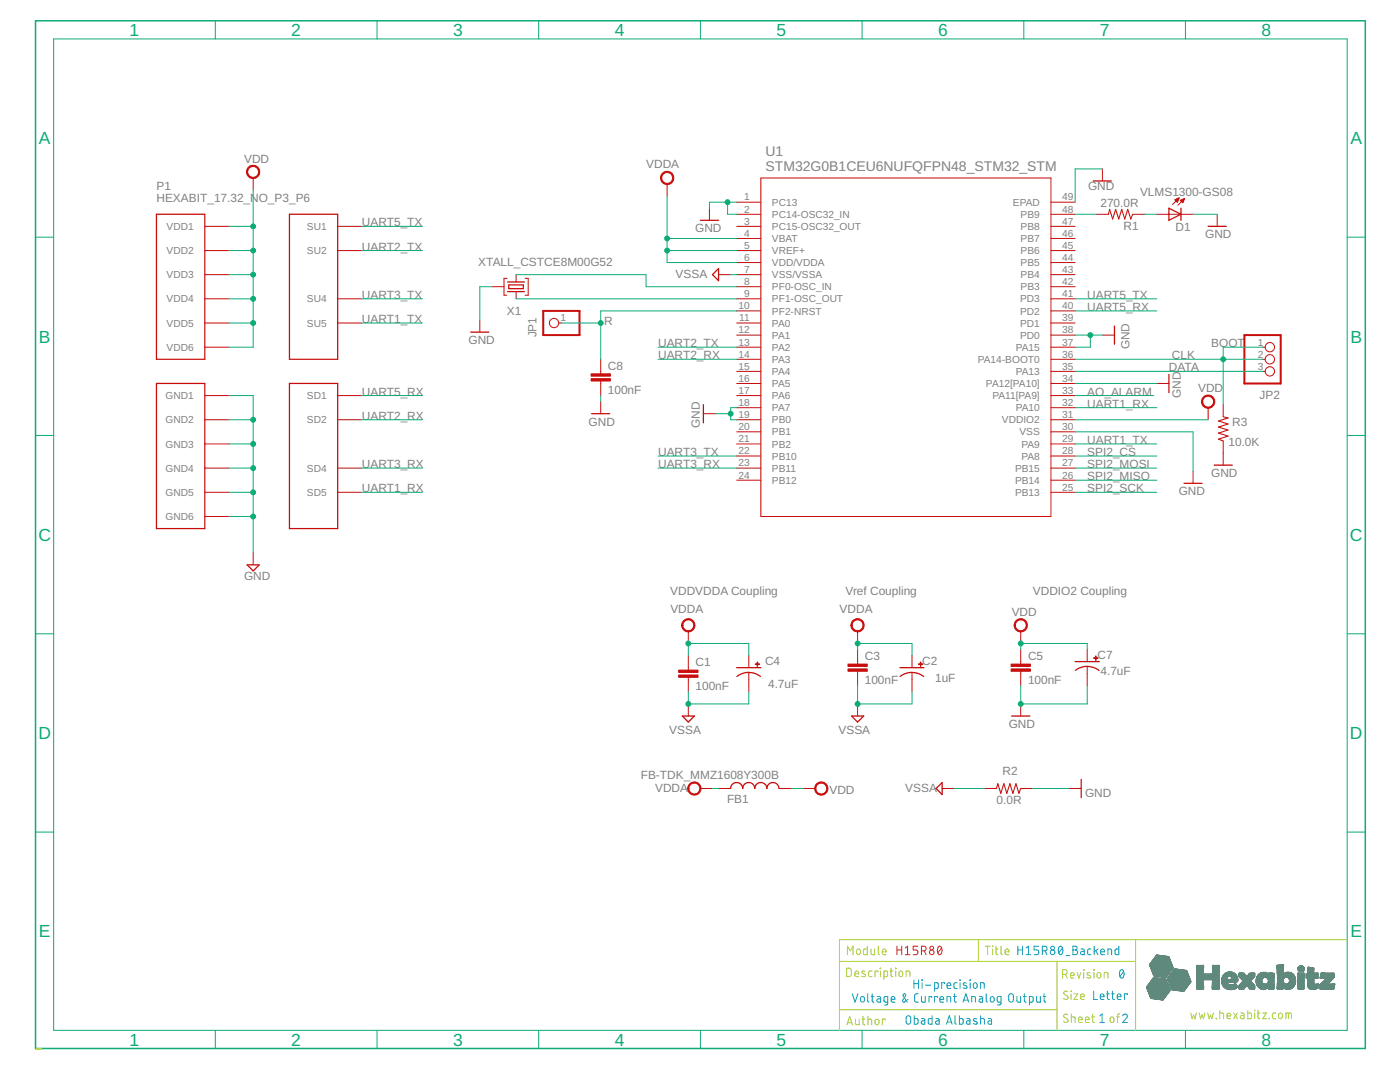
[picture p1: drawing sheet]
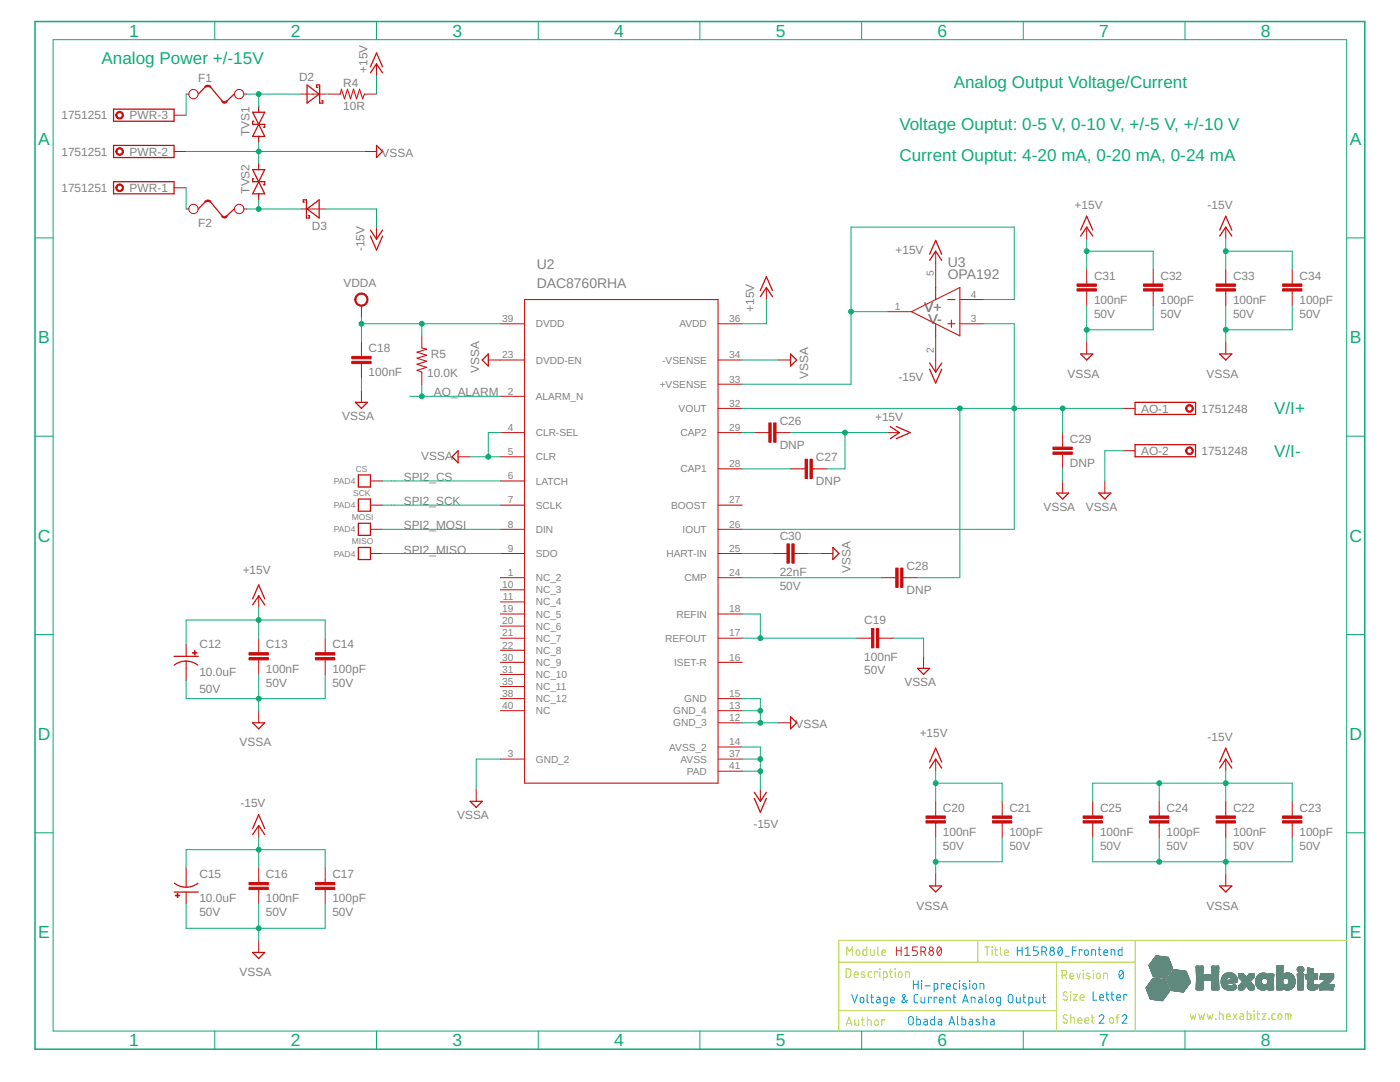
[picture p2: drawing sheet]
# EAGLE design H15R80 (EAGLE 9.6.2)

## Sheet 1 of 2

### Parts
C1  100nF  C-0603  [C-0603]
C2  1uF  C-0805-POL  [C-0805-POL]
C3  100nF  C-0603  [C-0603]
C4  4.7uF  C-0805-POL  [C-0805-POL]
C5  100nF  C-0603  [C-0603]
C7  4.7uF  C-0805-POL  [C-0805-POL]
C8  100nF  C-0603  [C-0603]
D1  VLMS1300-GS08  [VLMS1300-GS08]
FB1  FB-TDK_MMZ1608Y300B  [FB-TDK_MMZ1608Y300B]
JP1  R  PINHD-1X1  [1X01]
JP2  PINHD-1X3  [1X03]
P1  HEXABIT_17.32_NO_P3_P6  [HEXABIT_17.32_NO_P3_P6]
R1  270.0R  R-0603  [R-0603]
R2  0.0R  R-0603  [R-0603]
R3  10.0K  R-0603  [R-0603]
U1  STM32G0B1CEU6NUFQFPN48_STM32_STM  [UFQFPN48_STM32_STM]
X1  XTALL_CSTCE8M00G52  [XTALL_CSTCE8M00G52]

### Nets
AO_ALARM: U1.33(PA11[PA9]) ; also sheet 2
CLK: JP2.1 JP2.2 R3.2 U1.36(PA14-BOOT0)
DATA: JP2.3 U1.35(PA13)
GND: C5.2 C7.2(-) C8.2 D1.C P1.PAD_PD7(GND1) P1.PAD_PD8(GND2) P1.PAD_PD9(GND3) P1.PAD_PD10(GND4) P1.PAD_PD11(GND5) P1.PAD_PD12(GND6) R2.1 R3.1 U1.1(PC13) U1.2(PC14-OSC32_IN) U1.18(PA7) U1.19(PB0) U1.30(VSS) U1.34(PA12[PA10]) U1.37(PA15) U1.38(PD0) U1.49(EPAD) X1.P$2
N$3: R1.2 U1.48(PB9)
N$4: D1.A R1.1
N$5: C8.1 JP1.1 U1.10(PF2-NRST)
N$6: U1.9(PF1-OSC_OUT) X1.P$1
N$7: U1.8(PF0-OSC_IN) X1.P$3
SPI2_CS: U1.28(PA8) ; also sheet 2
SPI2_MISO: U1.26(PB14) ; also sheet 2
SPI2_MOSI: U1.27(PB15) ; also sheet 2
SPI2_SCK: U1.25(PB13) ; also sheet 2
UART1_RX: P1.PAD_PD5(SD5) U1.32(PA10)
UART1_TX: P1.PAD_PU5(SU5) U1.29(PA9)
UART2_RX: P1.PAD_PD2(SD2) U1.14(PA3)
UART2_TX: P1.PAD_PU2(SU2) U1.13(PA2)
UART3_RX: P1.PAD_PD4(SD4) U1.23(PB11)
UART3_TX: P1.PAD_PU4(SU4) U1.22(PB10)
UART5_RX: P1.PAD_PD1(SD1) U1.40(PD2)
UART5_TX: P1.PAD_PU1(SU1) U1.41(PD3)
VDD: C5.1 C7.1(+) FB1.2 P1.PAD_PU7(VDD1) P1.PAD_PU8(VDD2) P1.PAD_PU9(VDD3) P1.PAD_PU10(VDD4) P1.PAD_PU11(VDD5) P1.PAD_PU12(VDD6) U1.31(VDDIO2)
VDDA: C1.1 C2.1(+) C3.1 C4.1(+) FB1.1 U1.4(VBAT) U1.5(VREF+) U1.6(VDD/VDDA) ; also sheet 2
VSSA: C1.2 C2.2(-) C3.2 C4.2(-) R2.2 U1.7(VSS/VSSA) ; also sheet 2
Unconnected: U1.3(PC15-OSC32_OUT) U1.11(PA0) U1.12(PA1) U1.15(PA4) U1.16(PA5) U1.17(PA6) U1.20(PB1) U1.21(PB2) U1.24(PB12) U1.39(PD1) U1.42(PB3) U1.43(PB4) U1.44(PB5) U1.45(PB6) U1.46(PB7) U1.47(PB8)

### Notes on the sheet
- VDD = 3.3 Volts
- BOOT
- VDD\VDDA Coupling | Vref Coupling | VDDIO2 Coupling
- Module | H15R80 | Title | H15R80_Backend
- Description | Revision | 0
- Hi-precision
  Voltage & Current Analog Output
- Size | Letter
- www.hexabitz.com
- Author | Obada Albasha | Sheet   of | 1 | 2
- C:/Users/Admin/Desktop/logodraft.bmp

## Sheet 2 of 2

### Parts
AO  1751248  [1751248]
C12  10.0uF  CPOL-USCT7343  [CT7343]
C13  100nF  C-0603  [C-0603]
C14  100pF  C-0603  [C-0603]
C15  10.0uF  CPOL-USCT7343  [CT7343]
C16  100nF  C-0603  [C-0603]
C17  100pF  C-0603  [C-0603]
C18  100nF  C-0603  [C-0603]
C19  100nF  C-0603  [C-0603]
C20  100nF  C-0603  [C-0603]
C21  100pF  C-0603  [C-0603]
C22  100nF  C-0603  [C-0603]
C23  100pF  C-0603  [C-0603]
C24  100pF  C-0603  [C-0603]
C25  100nF  C-0603  [C-0603]
C26  DNP  C-0603  [C-0603]
C27  DNP  C-0603  [C-0603]
C28  DNP  C-0603  [C-0603]
C29  DNP  C-0603  [C-0603]
C30  22nF  C-0603  [C-0603]
C31  100nF  C-0603  [C-0603]
C32  100pF  C-0603  [C-0603]
C33  100nF  C-0603  [C-0603]
C34  100pF  C-0603  [C-0603]
CS  PAD4  [PAD4]
D2  DIOD-SOD-123  [SOD123]
D3  DIOD-SOD-123  [SOD123]
F1  NANOSMDC035F-2120  [R1206]
F2  NANOSMDC035F-2120  [R1206]
MISO  PAD4  [PAD4]
MOSI  PAD4  [PAD4]
PWR  1751251  [1751251]
R4  10R  R-0603  [R-0603]
R5  10.0K  R-0603  [R-0603]
SCK  PAD4  [PAD4]
TVS1  SMBJ30CA  [DO214AA]
TVS2  SMBJ30CA  [DO214AA]
U2  DAC8760RHA  DAC7760IRHAR  [RHA0040A]
U3  OPA192  OPA192IDBVR  [DBV0005A_N]

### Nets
+15V: C12.+ C13.1 C14.1 C20.1 C21.1 C26.2 C27.2 C31.1 C32.1 R4.1 U2.36(AVDD) U3.5(V+)
-15V: C15.- C16.1 C17.1 C22.1 C23.1 C24.1 C25.1 C33.1 C34.1 D3.1(A) U2.14(AVSS_2) U2.37(AVSS) U2.41(PAD) U3.2(V-)
AO_ALARM: R5.1 U2.2(ALARM_N) ; also sheet 1
N$1: AO.1 C28.2 C29.2 U2.26(IOUT) U2.32(VOUT) U3.3(IN+)
N$2: C19.1 U2.17(REFOUT) U2.18(REFIN)
N$8: C26.1 U2.29(CAP2)
N$9: F1.1 PWR.3
N$10: C27.1 U2.28(CAP1)
N$11: C28.1 U2.24(CMP)
N$12: F2.1 PWR.1
N$13: U2.33(+VSENSE) U3.1(OUT) U3.4(IN-)
N$14: C30.1 U2.25(HART-IN)
N$15: D3.2(C) F2.2 TVS2.A
N$16: D2.1(A) F1.2 TVS1.C
N$17: D2.2(C) R4.2
SPI2_CS: CS.P$1 U2.6(LATCH) ; also sheet 1
SPI2_MISO: MISO.P$1 U2.9(SDO) ; also sheet 1
SPI2_MOSI: MOSI.P$1 U2.8(DIN) ; also sheet 1
SPI2_SCK: SCK.P$1 U2.7(SCLK) ; also sheet 1
VDDA: C18.1 R5.2 U2.39(DVDD) ; also sheet 1
VSSA: AO.2 C12.- C13.2 C14.2 C15.+ C16.2 C17.2 C18.2 C19.2 C20.2 C21.2 C22.2 C23.2 C24.2 C25.2 C29.1 C30.2 C31.2 C32.2 C33.2 C34.2 PWR.2 TVS1.A TVS2.C U2.3(GND_2) U2.4(CLR-SEL) U2.5(CLR) U2.12(GND_3) U2.13(GND_4) U2.15(GND) U2.23(DVDD-EN) U2.34(-VSENSE) ; also sheet 1
Unconnected: U2.1(NC_2) U2.10(NC_3) U2.11(NC_4) U2.16(ISET-R) U2.19(NC_5) U2.20(NC_6) U2.21(NC_7) U2.22(NC_8) U2.27(BOOST) U2.30(NC_9) U2.31(NC_10) U2.35(NC_11) U2.38(NC_12) U2.40(NC)

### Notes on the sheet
- Analog Power +/-15V
- Analog Output Voltage/Current
- Voltage Ouptut: 0-5 V, 0-10 V, +/-5 V, +/-10 V
- Current Ouptut: 4-20 mA, 0-20 mA, 0-24 mA
- V/I+
- V/I-
- Module | H15R80 | Title | H15R80_Frontend
- Description | Revision | 0
- Hi-precision
  Voltage & Current Analog Output
- Size | Letter
- www.hexabitz.com
- Author | Obada Albasha | Sheet   of | 2 | 2

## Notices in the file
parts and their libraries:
HEXABITZ_ICs: COPYRIGHT: Copyright (C) 2022 Ultra Librarian. All rights reserved.
